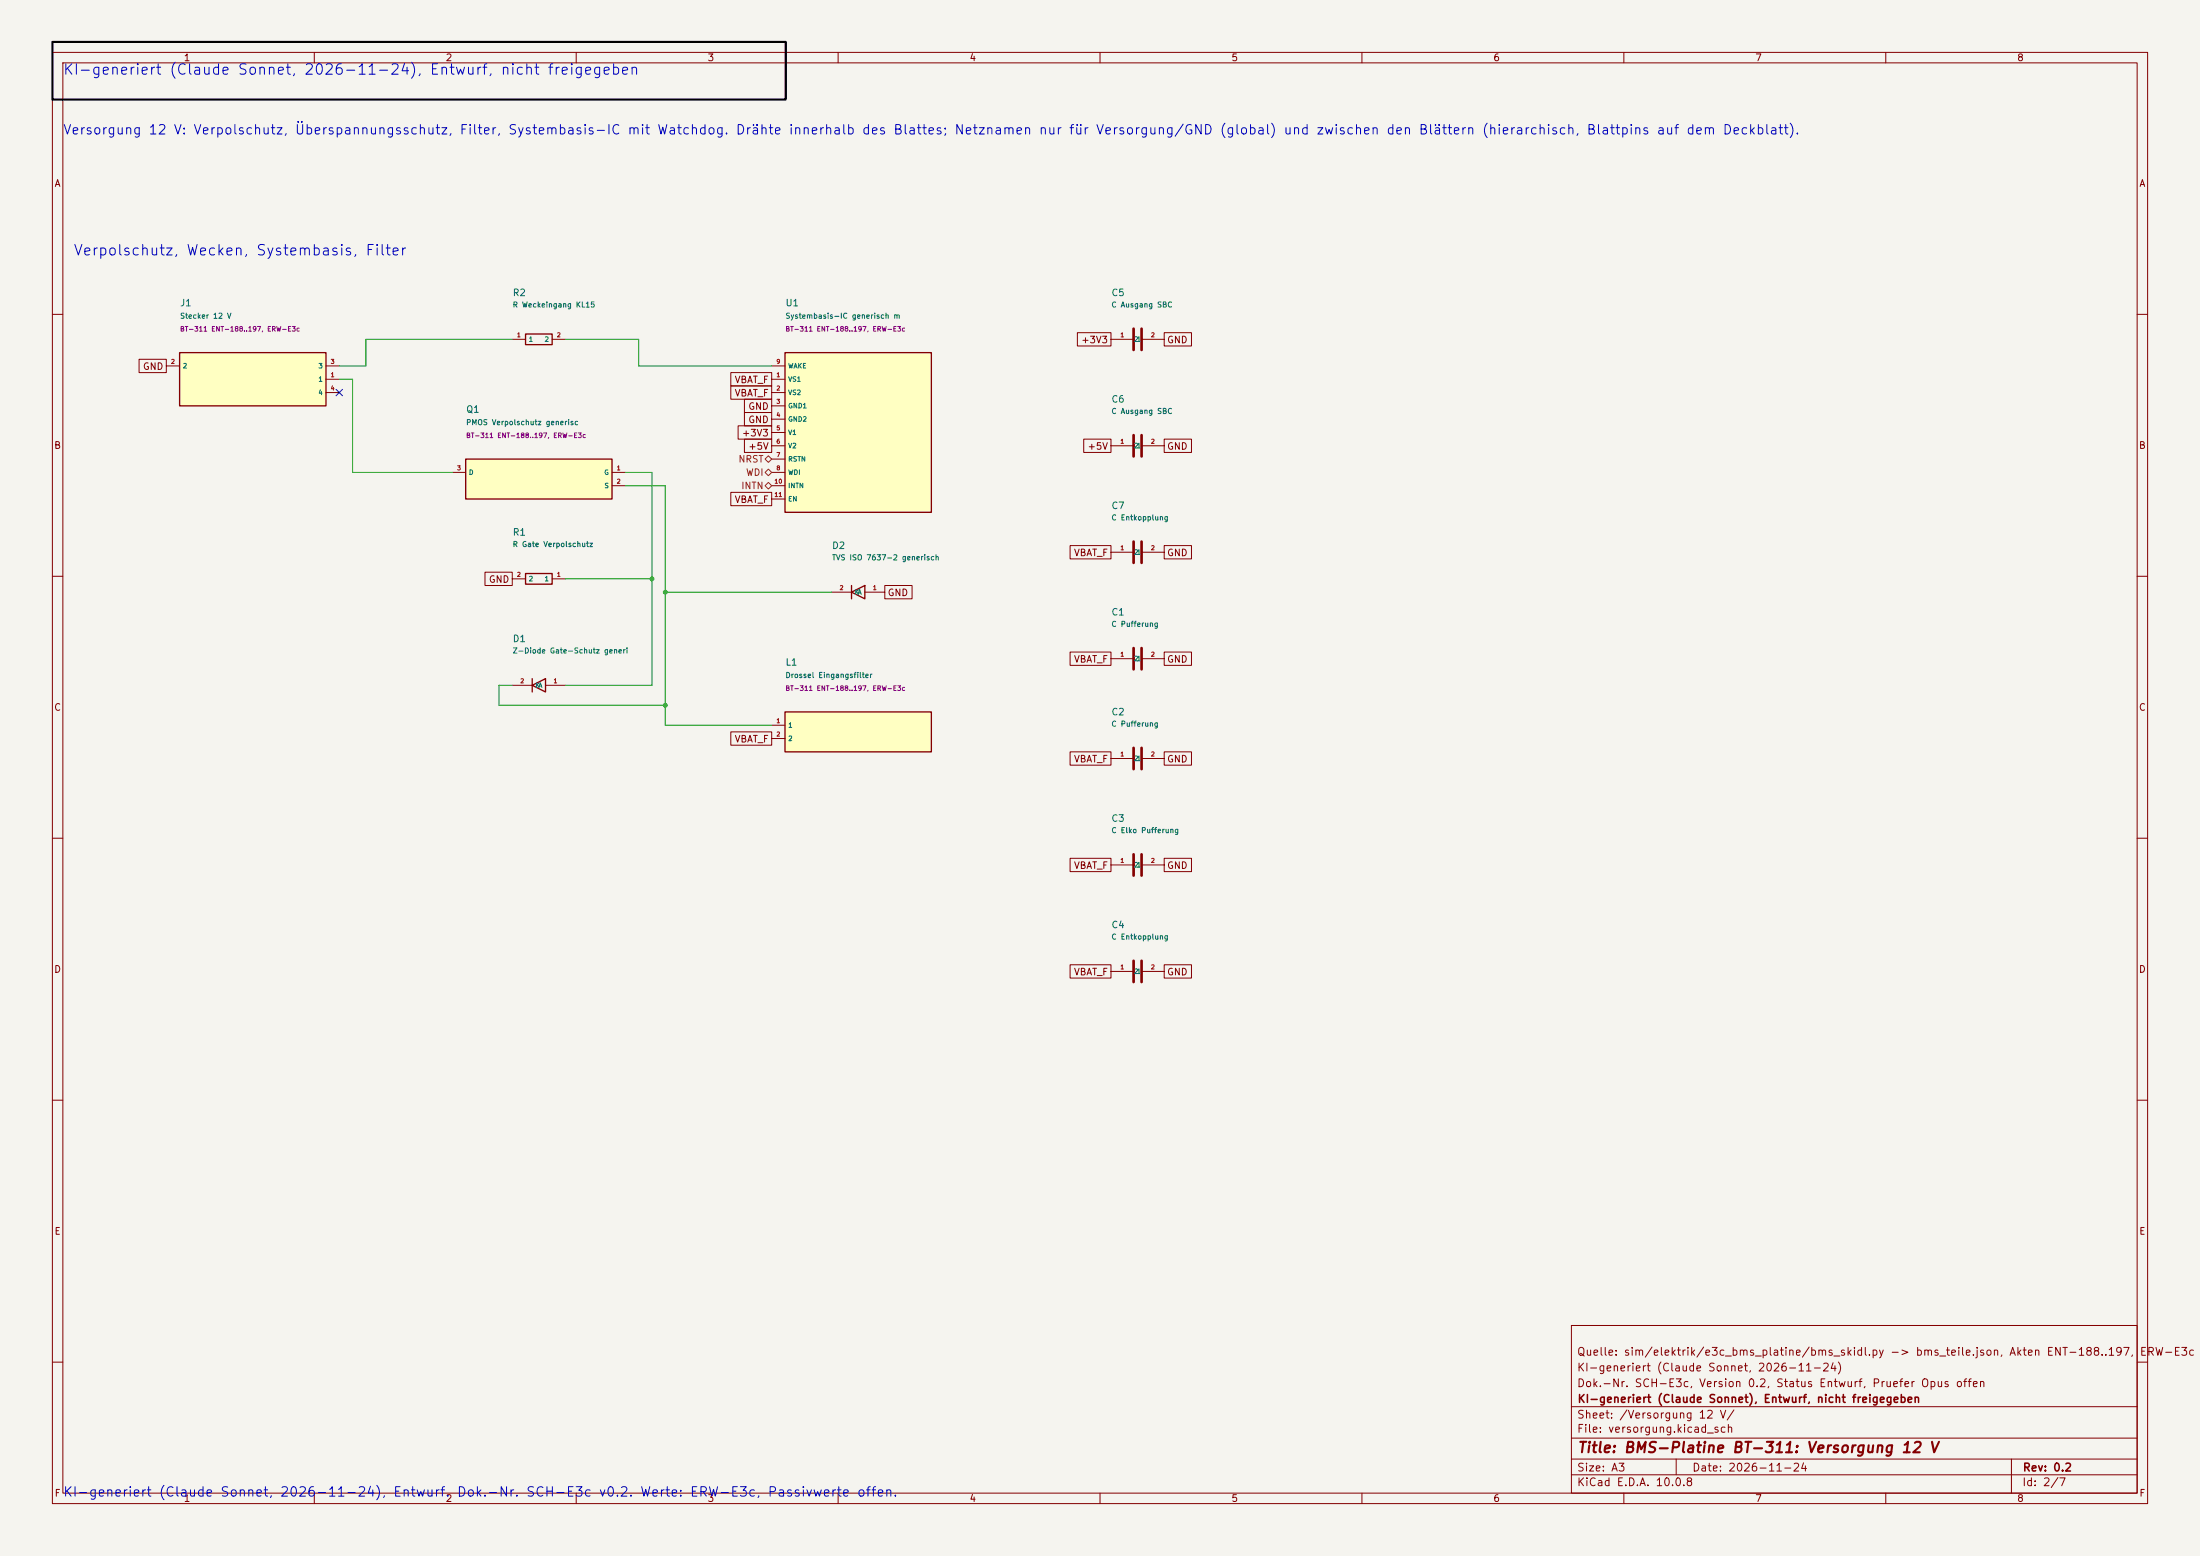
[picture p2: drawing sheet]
(kicad_sch (version 20250114) (generator "eeschema") (generator_version "10.0") (paper "A3")
(title_block (title "BMS-Platine BT-311: Versorgung 12 V") (date "2026-11-24") (rev "0.2") (company "KI-generiert (Claude Sonnet), Entwurf, nicht freigegeben") (comment 1 "Dok.-Nr. SCH-E3c, Version 0.2, Status Entwurf, Pruefer Opus offen") (comment 2 "KI-generiert (Claude Sonnet, 2026-11-24)") (comment 3 "Quelle: sim/elektrik/e3c_bms_platine/bms_skidl.py -> bms_teile.json, Akten ENT-188..197, ERW-E3c"))
(lib_symbols
 (symbol "bms:J1" (pin_names (offset 0.5)) (exclude_from_sim no) (in_bom yes) (on_board yes)
  (property "Reference" "U" (at 0 7.08 0) (effects (font (size 1.27 1.27))))
  (property "Value" "" (at 0 -7.08 0) (effects (font (size 1.27 1.27))))
  (property "Footprint" "" (at 0 0 0) (effects (font (size 1.27 1.27)) hide))
  (property "Datasheet" "" (at 0 0 0) (effects (font (size 1.27 1.27)) hide))
  (symbol "J1_0_1" (rectangle (start -13.97 -5.08) (end 13.97 5.08) (stroke (width 0.254) (type default)) (fill (type background))))
  (symbol "J1_1_1"
  (pin passive line (at -16.51 2.54 0) (length 2.54) (name "2" (effects (font (size 0.9 0.9)))) (number "2" (effects (font (size 0.8 0.8)))))
  (pin passive line (at 16.51 2.54 180) (length 2.54) (name "3" (effects (font (size 0.9 0.9)))) (number "3" (effects (font (size 0.8 0.8)))))
  (pin passive line (at 16.51 0.0 180) (length 2.54) (name "1" (effects (font (size 0.9 0.9)))) (number "1" (effects (font (size 0.8 0.8)))))
  (pin passive line (at 16.51 -2.54 180) (length 2.54) (name "4" (effects (font (size 0.9 0.9)))) (number "4" (effects (font (size 0.8 0.8)))))))
 (symbol "bms:R2" (pin_names (offset 0.5)) (exclude_from_sim no) (in_bom yes) (on_board yes)
  (property "Reference" "U" (at 0 4.029999999999999 0) (effects (font (size 1.27 1.27))))
  (property "Value" "" (at 0 -4.029999999999999 0) (effects (font (size 1.27 1.27))))
  (property "Footprint" "" (at 0 0 0) (effects (font (size 1.27 1.27)) hide))
  (property "Datasheet" "" (at 0 0 0) (effects (font (size 1.27 1.27)) hide))
  (symbol "R2_0_1" (rectangle (start -2.54 -1.016) (end 2.54 1.016) (stroke (width 0.254) (type default)) (fill (type none))))
  (symbol "R2_1_1"
  (pin passive line (at -5.08 0 0) (length 2.54) (name "1" (effects (font (size 0.9 0.9)) hide)) (number "1" (effects (font (size 0.8 0.8)) hide)))
  (pin passive line (at 5.08 0 180) (length 2.54) (name "2" (effects (font (size 0.9 0.9)) hide)) (number "2" (effects (font (size 0.8 0.8)) hide)))))
 (symbol "bms:Q1" (pin_names (offset 0.5)) (exclude_from_sim no) (in_bom yes) (on_board yes)
  (property "Reference" "U" (at 0 5.8100000000000005 0) (effects (font (size 1.27 1.27))))
  (property "Value" "" (at 0 -5.8100000000000005 0) (effects (font (size 1.27 1.27))))
  (property "Footprint" "" (at 0 0 0) (effects (font (size 1.27 1.27)) hide))
  (property "Datasheet" "" (at 0 0 0) (effects (font (size 1.27 1.27)) hide))
  (symbol "Q1_0_1" (rectangle (start -13.97 -3.81) (end 13.97 3.81) (stroke (width 0.254) (type default)) (fill (type background))))
  (symbol "Q1_1_1"
  (pin passive line (at -16.51 1.27 0) (length 2.54) (name "D" (effects (font (size 0.9 0.9)))) (number "3" (effects (font (size 0.8 0.8)))))
  (pin passive line (at 16.51 1.27 180) (length 2.54) (name "G" (effects (font (size 0.9 0.9)))) (number "1" (effects (font (size 0.8 0.8)))))
  (pin passive line (at 16.51 -1.27 180) (length 2.54) (name "S" (effects (font (size 0.9 0.9)))) (number "2" (effects (font (size 0.8 0.8)))))))
 (symbol "bms:R1" (pin_names (offset 0.5)) (exclude_from_sim no) (in_bom yes) (on_board yes)
  (property "Reference" "U" (at 0 4.029999999999999 0) (effects (font (size 1.27 1.27))))
  (property "Value" "" (at 0 -4.029999999999999 0) (effects (font (size 1.27 1.27))))
  (property "Footprint" "" (at 0 0 0) (effects (font (size 1.27 1.27)) hide))
  (property "Datasheet" "" (at 0 0 0) (effects (font (size 1.27 1.27)) hide))
  (symbol "R1_0_1" (rectangle (start -2.54 -1.016) (end 2.54 1.016) (stroke (width 0.254) (type default)) (fill (type none))))
  (symbol "R1_1_1"
  (pin passive line (at -5.08 0 0) (length 2.54) (name "2" (effects (font (size 0.9 0.9)) hide)) (number "2" (effects (font (size 0.8 0.8)) hide)))
  (pin passive line (at 5.08 0 180) (length 2.54) (name "1" (effects (font (size 0.9 0.9)) hide)) (number "1" (effects (font (size 0.8 0.8)) hide)))))
 (symbol "bms:D1" (pin_names (offset 0.5)) (exclude_from_sim no) (in_bom yes) (on_board yes)
  (property "Reference" "U" (at 0 4.029999999999999 0) (effects (font (size 1.27 1.27))))
  (property "Value" "" (at 0 -4.029999999999999 0) (effects (font (size 1.27 1.27))))
  (property "Footprint" "" (at 0 0 0) (effects (font (size 1.27 1.27)) hide))
  (property "Datasheet" "" (at 0 0 0) (effects (font (size 1.27 1.27)) hide))
  (symbol "D1_0_1" (polyline (pts (xy 1.27 1.27) (xy 1.27 -1.27) (xy -1.27 0) (xy 1.27 1.27)) (stroke (width 0.254) (type default)) (fill (type none))) (polyline (pts (xy -1.27 1.27) (xy -1.27 -1.27)) (stroke (width 0.254) (type default)) (fill (type none))))
  (symbol "D1_1_1"
  (pin passive line (at -5.08 0 0) (length 3.81) (name "K" (effects (font (size 0.9 0.9)) hide)) (number "2" (effects (font (size 0.8 0.8)) hide)))
  (pin passive line (at 5.08 0 180) (length 3.81) (name "A" (effects (font (size 0.9 0.9)) hide)) (number "1" (effects (font (size 0.8 0.8)) hide)))))
 (symbol "bms:U1" (pin_names (offset 0.5)) (exclude_from_sim no) (in_bom yes) (on_board yes)
  (property "Reference" "U" (at 0 17.240000000000002 0) (effects (font (size 1.27 1.27))))
  (property "Value" "" (at 0 -17.240000000000002 0) (effects (font (size 1.27 1.27))))
  (property "Footprint" "" (at 0 0 0) (effects (font (size 1.27 1.27)) hide))
  (property "Datasheet" "" (at 0 0 0) (effects (font (size 1.27 1.27)) hide))
  (symbol "U1_0_1" (rectangle (start -13.97 -15.24) (end 13.97 15.24) (stroke (width 0.254) (type default)) (fill (type background))))
  (symbol "U1_1_1"
  (pin passive line (at -16.51 12.7 0) (length 2.54) (name "WAKE" (effects (font (size 0.9 0.9)))) (number "9" (effects (font (size 0.8 0.8)))))
  (pin passive line (at -16.51 10.16 0) (length 2.54) (name "VS1" (effects (font (size 0.9 0.9)))) (number "1" (effects (font (size 0.8 0.8)))))
  (pin passive line (at -16.51 7.62 0) (length 2.54) (name "VS2" (effects (font (size 0.9 0.9)))) (number "2" (effects (font (size 0.8 0.8)))))
  (pin passive line (at -16.51 5.08 0) (length 2.54) (name "GND1" (effects (font (size 0.9 0.9)))) (number "3" (effects (font (size 0.8 0.8)))))
  (pin passive line (at -16.51 2.540000000000001 0) (length 2.54) (name "GND2" (effects (font (size 0.9 0.9)))) (number "4" (effects (font (size 0.8 0.8)))))
  (pin passive line (at -16.51 0.0 0) (length 2.54) (name "V1" (effects (font (size 0.9 0.9)))) (number "5" (effects (font (size 0.8 0.8)))))
  (pin passive line (at -16.51 -2.540000000000001 0) (length 2.54) (name "V2" (effects (font (size 0.9 0.9)))) (number "6" (effects (font (size 0.8 0.8)))))
  (pin passive line (at -16.51 -5.08 0) (length 2.54) (name "RSTN" (effects (font (size 0.9 0.9)))) (number "7" (effects (font (size 0.8 0.8)))))
  (pin passive line (at -16.51 -7.619999999999999 0) (length 2.54) (name "WDI" (effects (font (size 0.9 0.9)))) (number "8" (effects (font (size 0.8 0.8)))))
  (pin passive line (at -16.51 -10.159999999999998 0) (length 2.54) (name "INTN" (effects (font (size 0.9 0.9)))) (number "10" (effects (font (size 0.8 0.8)))))
  (pin passive line (at -16.51 -12.700000000000001 0) (length 2.54) (name "EN" (effects (font (size 0.9 0.9)))) (number "11" (effects (font (size 0.8 0.8)))))))
 (symbol "bms:D2" (pin_names (offset 0.5)) (exclude_from_sim no) (in_bom yes) (on_board yes)
  (property "Reference" "U" (at 0 4.029999999999999 0) (effects (font (size 1.27 1.27))))
  (property "Value" "" (at 0 -4.029999999999999 0) (effects (font (size 1.27 1.27))))
  (property "Footprint" "" (at 0 0 0) (effects (font (size 1.27 1.27)) hide))
  (property "Datasheet" "" (at 0 0 0) (effects (font (size 1.27 1.27)) hide))
  (symbol "D2_0_1" (polyline (pts (xy 1.27 1.27) (xy 1.27 -1.27) (xy -1.27 0) (xy 1.27 1.27)) (stroke (width 0.254) (type default)) (fill (type none))) (polyline (pts (xy -1.27 1.27) (xy -1.27 -1.27)) (stroke (width 0.254) (type default)) (fill (type none))))
  (symbol "D2_1_1"
  (pin passive line (at -5.08 0 0) (length 3.81) (name "K" (effects (font (size 0.9 0.9)) hide)) (number "2" (effects (font (size 0.8 0.8)) hide)))
  (pin passive line (at 5.08 0 180) (length 3.81) (name "A" (effects (font (size 0.9 0.9)) hide)) (number "1" (effects (font (size 0.8 0.8)) hide)))))
 (symbol "bms:L1" (pin_names (offset 0.5)) (exclude_from_sim no) (in_bom yes) (on_board yes)
  (property "Reference" "U" (at 0 5.8100000000000005 0) (effects (font (size 1.27 1.27))))
  (property "Value" "" (at 0 -5.8100000000000005 0) (effects (font (size 1.27 1.27))))
  (property "Footprint" "" (at 0 0 0) (effects (font (size 1.27 1.27)) hide))
  (property "Datasheet" "" (at 0 0 0) (effects (font (size 1.27 1.27)) hide))
  (symbol "L1_0_1" (rectangle (start -13.97 -3.81) (end 13.97 3.81) (stroke (width 0.254) (type default)) (fill (type background))))
  (symbol "L1_1_1"
  (pin passive line (at -16.51 1.27 0) (length 2.54) (name "1" (effects (font (size 0.9 0.9)))) (number "1" (effects (font (size 0.8 0.8)))))
  (pin passive line (at -16.51 -1.27 0) (length 2.54) (name "2" (effects (font (size 0.9 0.9)))) (number "2" (effects (font (size 0.8 0.8)))))))
 (symbol "bms:C5" (pin_names (offset 0.5)) (exclude_from_sim no) (in_bom yes) (on_board yes)
  (property "Reference" "U" (at 0 4.029999999999999 0) (effects (font (size 1.27 1.27))))
  (property "Value" "" (at 0 -4.029999999999999 0) (effects (font (size 1.27 1.27))))
  (property "Footprint" "" (at 0 0 0) (effects (font (size 1.27 1.27)) hide))
  (property "Datasheet" "" (at 0 0 0) (effects (font (size 1.27 1.27)) hide))
  (symbol "C5_0_1" (polyline (pts (xy -0.762 2.032) (xy -0.762 -2.032)) (stroke (width 0.508) (type default)) (fill (type none))) (polyline (pts (xy 0.762 2.032) (xy 0.762 -2.032)) (stroke (width 0.508) (type default)) (fill (type none))))
  (symbol "C5_1_1"
  (pin passive line (at -5.08 0 0) (length 4.318) (name "1" (effects (font (size 0.9 0.9)) hide)) (number "1" (effects (font (size 0.8 0.8)) hide)))
  (pin passive line (at 5.08 0 180) (length 4.318) (name "2" (effects (font (size 0.9 0.9)) hide)) (number "2" (effects (font (size 0.8 0.8)) hide)))))
 (symbol "bms:C6" (pin_names (offset 0.5)) (exclude_from_sim no) (in_bom yes) (on_board yes)
  (property "Reference" "U" (at 0 4.029999999999999 0) (effects (font (size 1.27 1.27))))
  (property "Value" "" (at 0 -4.029999999999999 0) (effects (font (size 1.27 1.27))))
  (property "Footprint" "" (at 0 0 0) (effects (font (size 1.27 1.27)) hide))
  (property "Datasheet" "" (at 0 0 0) (effects (font (size 1.27 1.27)) hide))
  (symbol "C6_0_1" (polyline (pts (xy -0.762 2.032) (xy -0.762 -2.032)) (stroke (width 0.508) (type default)) (fill (type none))) (polyline (pts (xy 0.762 2.032) (xy 0.762 -2.032)) (stroke (width 0.508) (type default)) (fill (type none))))
  (symbol "C6_1_1"
  (pin passive line (at -5.08 0 0) (length 4.318) (name "1" (effects (font (size 0.9 0.9)) hide)) (number "1" (effects (font (size 0.8 0.8)) hide)))
  (pin passive line (at 5.08 0 180) (length 4.318) (name "2" (effects (font (size 0.9 0.9)) hide)) (number "2" (effects (font (size 0.8 0.8)) hide)))))
 (symbol "bms:C7" (pin_names (offset 0.5)) (exclude_from_sim no) (in_bom yes) (on_board yes)
  (property "Reference" "U" (at 0 4.029999999999999 0) (effects (font (size 1.27 1.27))))
  (property "Value" "" (at 0 -4.029999999999999 0) (effects (font (size 1.27 1.27))))
  (property "Footprint" "" (at 0 0 0) (effects (font (size 1.27 1.27)) hide))
  (property "Datasheet" "" (at 0 0 0) (effects (font (size 1.27 1.27)) hide))
  (symbol "C7_0_1" (polyline (pts (xy -0.762 2.032) (xy -0.762 -2.032)) (stroke (width 0.508) (type default)) (fill (type none))) (polyline (pts (xy 0.762 2.032) (xy 0.762 -2.032)) (stroke (width 0.508) (type default)) (fill (type none))))
  (symbol "C7_1_1"
  (pin passive line (at -5.08 0 0) (length 4.318) (name "1" (effects (font (size 0.9 0.9)) hide)) (number "1" (effects (font (size 0.8 0.8)) hide)))
  (pin passive line (at 5.08 0 180) (length 4.318) (name "2" (effects (font (size 0.9 0.9)) hide)) (number "2" (effects (font (size 0.8 0.8)) hide)))))
 (symbol "bms:C1" (pin_names (offset 0.5)) (exclude_from_sim no) (in_bom yes) (on_board yes)
  (property "Reference" "U" (at 0 4.029999999999999 0) (effects (font (size 1.27 1.27))))
  (property "Value" "" (at 0 -4.029999999999999 0) (effects (font (size 1.27 1.27))))
  (property "Footprint" "" (at 0 0 0) (effects (font (size 1.27 1.27)) hide))
  (property "Datasheet" "" (at 0 0 0) (effects (font (size 1.27 1.27)) hide))
  (symbol "C1_0_1" (polyline (pts (xy -0.762 2.032) (xy -0.762 -2.032)) (stroke (width 0.508) (type default)) (fill (type none))) (polyline (pts (xy 0.762 2.032) (xy 0.762 -2.032)) (stroke (width 0.508) (type default)) (fill (type none))))
  (symbol "C1_1_1"
  (pin passive line (at -5.08 0 0) (length 4.318) (name "1" (effects (font (size 0.9 0.9)) hide)) (number "1" (effects (font (size 0.8 0.8)) hide)))
  (pin passive line (at 5.08 0 180) (length 4.318) (name "2" (effects (font (size 0.9 0.9)) hide)) (number "2" (effects (font (size 0.8 0.8)) hide)))))
 (symbol "bms:C2" (pin_names (offset 0.5)) (exclude_from_sim no) (in_bom yes) (on_board yes)
  (property "Reference" "U" (at 0 4.029999999999999 0) (effects (font (size 1.27 1.27))))
  (property "Value" "" (at 0 -4.029999999999999 0) (effects (font (size 1.27 1.27))))
  (property "Footprint" "" (at 0 0 0) (effects (font (size 1.27 1.27)) hide))
  (property "Datasheet" "" (at 0 0 0) (effects (font (size 1.27 1.27)) hide))
  (symbol "C2_0_1" (polyline (pts (xy -0.762 2.032) (xy -0.762 -2.032)) (stroke (width 0.508) (type default)) (fill (type none))) (polyline (pts (xy 0.762 2.032) (xy 0.762 -2.032)) (stroke (width 0.508) (type default)) (fill (type none))))
  (symbol "C2_1_1"
  (pin passive line (at -5.08 0 0) (length 4.318) (name "1" (effects (font (size 0.9 0.9)) hide)) (number "1" (effects (font (size 0.8 0.8)) hide)))
  (pin passive line (at 5.08 0 180) (length 4.318) (name "2" (effects (font (size 0.9 0.9)) hide)) (number "2" (effects (font (size 0.8 0.8)) hide)))))
 (symbol "bms:C3" (pin_names (offset 0.5)) (exclude_from_sim no) (in_bom yes) (on_board yes)
  (property "Reference" "U" (at 0 4.029999999999999 0) (effects (font (size 1.27 1.27))))
  (property "Value" "" (at 0 -4.029999999999999 0) (effects (font (size 1.27 1.27))))
  (property "Footprint" "" (at 0 0 0) (effects (font (size 1.27 1.27)) hide))
  (property "Datasheet" "" (at 0 0 0) (effects (font (size 1.27 1.27)) hide))
  (symbol "C3_0_1" (polyline (pts (xy -0.762 2.032) (xy -0.762 -2.032)) (stroke (width 0.508) (type default)) (fill (type none))) (polyline (pts (xy 0.762 2.032) (xy 0.762 -2.032)) (stroke (width 0.508) (type default)) (fill (type none))))
  (symbol "C3_1_1"
  (pin passive line (at -5.08 0 0) (length 4.318) (name "1" (effects (font (size 0.9 0.9)) hide)) (number "1" (effects (font (size 0.8 0.8)) hide)))
  (pin passive line (at 5.08 0 180) (length 4.318) (name "2" (effects (font (size 0.9 0.9)) hide)) (number "2" (effects (font (size 0.8 0.8)) hide)))))
 (symbol "bms:C4" (pin_names (offset 0.5)) (exclude_from_sim no) (in_bom yes) (on_board yes)
  (property "Reference" "U" (at 0 4.029999999999999 0) (effects (font (size 1.27 1.27))))
  (property "Value" "" (at 0 -4.029999999999999 0) (effects (font (size 1.27 1.27))))
  (property "Footprint" "" (at 0 0 0) (effects (font (size 1.27 1.27)) hide))
  (property "Datasheet" "" (at 0 0 0) (effects (font (size 1.27 1.27)) hide))
  (symbol "C4_0_1" (polyline (pts (xy -0.762 2.032) (xy -0.762 -2.032)) (stroke (width 0.508) (type default)) (fill (type none))) (polyline (pts (xy 0.762 2.032) (xy 0.762 -2.032)) (stroke (width 0.508) (type default)) (fill (type none))))
  (symbol "C4_1_1"
  (pin passive line (at -5.08 0 0) (length 4.318) (name "1" (effects (font (size 0.9 0.9)) hide)) (number "1" (effects (font (size 0.8 0.8)) hide)))
  (pin passive line (at 5.08 0 180) (length 4.318) (name "2" (effects (font (size 0.9 0.9)) hide)) (number "2" (effects (font (size 0.8 0.8)) hide))))))
(text "Versorgung 12 V: Verpolschutz, Überspannungsschutz, Filter, Systembasis-IC mit Watchdog. Drähte innerhalb des Blattes; Netznamen nur für Versorgung/GND (global) und zwischen den Blättern (hierarchisch, Blattpins auf dem Deckblatt)." (exclude_from_sim no) (at 12 25 0) (effects (font (size 1.8 1.8)) (justify left)))
(text "Verpolschutz, Wecken, Systembasis, Filter" (exclude_from_sim no) (at 14 48 0) (effects (font (size 2.0 2.0)) (justify left)))
(symbol (lib_id "bms:J1") (at 48.26 72.39 0) (unit 1) (exclude_from_sim no) (in_bom yes) (on_board yes) (dnp no) (fields_autoplaced yes)
(property "Reference" "J1" (at 34.29 57.81 0) (effects (font (size 1.27 1.27)) (justify left)))
(property "Value" "Stecker 12 V" (at 34.29 60.31 0) (effects (font (size 1.0 1.0)) (justify left)))
(property "Footprint" "Connector_JST:JST_PH_S4B-PH-SM4-TB_1x04-1MP_P2.00mm_Horizontal" (at 48.26 72.39 0) (effects (font (size 1.27 1.27)) hide))
(property "Datasheet" "" (at 48.26 72.39 0) (effects (font (size 1.27 1.27)) hide))
(property "Tag" "J_VERSORGUNG" (at 48.26 72.39 0) (effects (font (size 1.0 1.0)) hide))
(property "Akte" "BT-311 ENT-188..197, ERW-E3c" (at 34.29 62.81 0) (effects (font (size 0.9 0.9)) (justify left)))
(pin "2")(pin "3")(pin "1")(pin "4"))
(symbol (lib_id "bms:R2") (at 102.87 64.77 0) (unit 1) (exclude_from_sim no) (in_bom yes) (on_board yes) (dnp no) (fields_autoplaced yes)
(property "Reference" "R2" (at 97.79 55.87 0) (effects (font (size 1.27 1.27)) (justify left)))
(property "Value" "R Weckeingang KL15" (at 97.79 58.169999999999995 0) (effects (font (size 1.0 1.0)) (justify left)))
(property "Footprint" "Resistor_SMD:R_0603_1608Metric" (at 102.87 64.77 0) (effects (font (size 1.27 1.27)) hide))
(property "Datasheet" "" (at 102.87 64.77 0) (effects (font (size 1.27 1.27)) hide))
(property "Tag" "R_KL15" (at 102.87 64.77 0) (effects (font (size 1.0 1.0)) hide))
(property "Akte" "BT-311 ENT-188..197, ERW-E3c" (at 97.79 59.97 0) (effects (font (size 0.9 0.9)) (justify left) hide))
(pin "1")(pin "2"))
(symbol (lib_id "bms:Q1") (at 102.87 91.44 0) (unit 1) (exclude_from_sim no) (in_bom yes) (on_board yes) (dnp no) (fields_autoplaced yes)
(property "Reference" "Q1" (at 88.9 78.13 0) (effects (font (size 1.27 1.27)) (justify left)))
(property "Value" "PMOS Verpolschutz generisc" (at 88.9 80.63 0) (effects (font (size 1.0 1.0)) (justify left)))
(property "Footprint" "Package_TO_SOT_SMD:SOT-23" (at 102.87 91.44 0) (effects (font (size 1.27 1.27)) hide))
(property "Datasheet" "" (at 102.87 91.44 0) (effects (font (size 1.27 1.27)) hide))
(property "Tag" "Q_VERPOL" (at 102.87 91.44 0) (effects (font (size 1.0 1.0)) hide))
(property "Akte" "BT-311 ENT-188..197, ERW-E3c" (at 88.9 83.13 0) (effects (font (size 0.9 0.9)) (justify left)))
(pin "3")(pin "1")(pin "2"))
(symbol (lib_id "bms:R1") (at 102.87 110.49 0) (unit 1) (exclude_from_sim no) (in_bom yes) (on_board yes) (dnp no) (fields_autoplaced yes)
(property "Reference" "R1" (at 97.79 101.58999999999999 0) (effects (font (size 1.27 1.27)) (justify left)))
(property "Value" "R Gate Verpolschutz" (at 97.79 103.89 0) (effects (font (size 1.0 1.0)) (justify left)))
(property "Footprint" "Resistor_SMD:R_0603_1608Metric" (at 102.87 110.49 0) (effects (font (size 1.27 1.27)) hide))
(property "Datasheet" "" (at 102.87 110.49 0) (effects (font (size 1.27 1.27)) hide))
(property "Tag" "R_VERPOL" (at 102.87 110.49 0) (effects (font (size 1.0 1.0)) hide))
(property "Akte" "BT-311 ENT-188..197, ERW-E3c" (at 97.79 105.69 0) (effects (font (size 0.9 0.9)) (justify left) hide))
(pin "1")(pin "2"))
(symbol (lib_id "bms:D1") (at 102.87 130.81 0) (unit 1) (exclude_from_sim no) (in_bom yes) (on_board yes) (dnp no) (fields_autoplaced yes)
(property "Reference" "D1" (at 97.79 121.91 0) (effects (font (size 1.27 1.27)) (justify left)))
(property "Value" "Z-Diode Gate-Schutz generi" (at 97.79 124.21000000000001 0) (effects (font (size 1.0 1.0)) (justify left)))
(property "Footprint" "Diode_SMD:D_SOD-123" (at 102.87 130.81 0) (effects (font (size 1.27 1.27)) hide))
(property "Datasheet" "" (at 102.87 130.81 0) (effects (font (size 1.27 1.27)) hide))
(property "Tag" "D_VERPOL" (at 102.87 130.81 0) (effects (font (size 1.0 1.0)) hide))
(property "Akte" "BT-311 ENT-188..197, ERW-E3c" (at 97.79 126.01 0) (effects (font (size 0.9 0.9)) (justify left) hide))
(pin "1")(pin "2"))
(symbol (lib_id "bms:U1") (at 163.83 82.55 0) (unit 1) (exclude_from_sim no) (in_bom yes) (on_board yes) (dnp no) (fields_autoplaced yes)
(property "Reference" "U1" (at 149.86 57.81 0) (effects (font (size 1.27 1.27)) (justify left)))
(property "Value" "Systembasis-IC generisch m" (at 149.86 60.31 0) (effects (font (size 1.0 1.0)) (justify left)))
(property "Footprint" "Package_QFP:LQFP-48_7x7mm_P0.5mm" (at 163.83 82.55 0) (effects (font (size 1.27 1.27)) hide))
(property "Datasheet" "" (at 163.83 82.55 0) (effects (font (size 1.27 1.27)) hide))
(property "Tag" "U_SBC" (at 163.83 82.55 0) (effects (font (size 1.0 1.0)) hide))
(property "Akte" "BT-311 ENT-188..197, ERW-E3c" (at 149.86 62.81 0) (effects (font (size 0.9 0.9)) (justify left)))
(pin "9")(pin "1")(pin "2")(pin "3")(pin "4")(pin "5")(pin "6")(pin "7")(pin "8")(pin "10")(pin "11"))
(symbol (lib_id "bms:D2") (at 163.83 113.03 0) (unit 1) (exclude_from_sim no) (in_bom yes) (on_board yes) (dnp no) (fields_autoplaced yes)
(property "Reference" "D2" (at 158.75 104.13 0) (effects (font (size 1.27 1.27)) (justify left)))
(property "Value" "TVS ISO 7637-2 generisch" (at 158.75 106.43 0) (effects (font (size 1.0 1.0)) (justify left)))
(property "Footprint" "Diode_SMD:D_SMB" (at 163.83 113.03 0) (effects (font (size 1.27 1.27)) hide))
(property "Datasheet" "" (at 163.83 113.03 0) (effects (font (size 1.27 1.27)) hide))
(property "Tag" "D_TVS" (at 163.83 113.03 0) (effects (font (size 1.0 1.0)) hide))
(property "Akte" "BT-311 ENT-188..197, ERW-E3c" (at 158.75 108.23 0) (effects (font (size 0.9 0.9)) (justify left) hide))
(pin "1")(pin "2"))
(symbol (lib_id "bms:L1") (at 163.83 139.7 0) (unit 1) (exclude_from_sim no) (in_bom yes) (on_board yes) (dnp no) (fields_autoplaced yes)
(property "Reference" "L1" (at 149.86 126.38999999999999 0) (effects (font (size 1.27 1.27)) (justify left)))
(property "Value" "Drossel Eingangsfilter" (at 149.86 128.89 0) (effects (font (size 1.0 1.0)) (justify left)))
(property "Footprint" "Inductor_SMD:L_1210_3225Metric" (at 163.83 139.7 0) (effects (font (size 1.27 1.27)) hide))
(property "Datasheet" "" (at 163.83 139.7 0) (effects (font (size 1.27 1.27)) hide))
(property "Tag" "L_VERSORGUNG" (at 163.83 139.7 0) (effects (font (size 1.0 1.0)) hide))
(property "Akte" "BT-311 ENT-188..197, ERW-E3c" (at 149.86 131.39 0) (effects (font (size 0.9 0.9)) (justify left)))
(pin "1")(pin "2"))
(symbol (lib_id "bms:C5") (at 217.17 64.77 0) (unit 1) (exclude_from_sim no) (in_bom yes) (on_board yes) (dnp no) (fields_autoplaced yes)
(property "Reference" "C5" (at 212.08999999999997 55.87 0) (effects (font (size 1.27 1.27)) (justify left)))
(property "Value" "C Ausgang SBC" (at 212.08999999999997 58.169999999999995 0) (effects (font (size 1.0 1.0)) (justify left)))
(property "Footprint" "Capacitor_SMD:C_0805_2012Metric" (at 217.17 64.77 0) (effects (font (size 1.27 1.27)) hide))
(property "Datasheet" "" (at 217.17 64.77 0) (effects (font (size 1.27 1.27)) hide))
(property "Tag" "C_SBC_OUT0" (at 217.17 64.77 0) (effects (font (size 1.0 1.0)) hide))
(property "Akte" "BT-311 ENT-188..197, ERW-E3c" (at 212.08999999999997 59.97 0) (effects (font (size 0.9 0.9)) (justify left) hide))
(pin "1")(pin "2"))
(symbol (lib_id "bms:C6") (at 217.17 85.09 0) (unit 1) (exclude_from_sim no) (in_bom yes) (on_board yes) (dnp no) (fields_autoplaced yes)
(property "Reference" "C6" (at 212.08999999999997 76.19 0) (effects (font (size 1.27 1.27)) (justify left)))
(property "Value" "C Ausgang SBC" (at 212.08999999999997 78.49000000000001 0) (effects (font (size 1.0 1.0)) (justify left)))
(property "Footprint" "Capacitor_SMD:C_0805_2012Metric" (at 217.17 85.09 0) (effects (font (size 1.27 1.27)) hide))
(property "Datasheet" "" (at 217.17 85.09 0) (effects (font (size 1.27 1.27)) hide))
(property "Tag" "C_SBC_OUT1" (at 217.17 85.09 0) (effects (font (size 1.0 1.0)) hide))
(property "Akte" "BT-311 ENT-188..197, ERW-E3c" (at 212.08999999999997 80.29 0) (effects (font (size 0.9 0.9)) (justify left) hide))
(pin "1")(pin "2"))
(symbol (lib_id "bms:C7") (at 217.17 105.41 0) (unit 1) (exclude_from_sim no) (in_bom yes) (on_board yes) (dnp no) (fields_autoplaced yes)
(property "Reference" "C7" (at 212.08999999999997 96.50999999999999 0) (effects (font (size 1.27 1.27)) (justify left)))
(property "Value" "C Entkopplung" (at 212.08999999999997 98.81 0) (effects (font (size 1.0 1.0)) (justify left)))
(property "Footprint" "Capacitor_SMD:C_0603_1608Metric" (at 217.17 105.41 0) (effects (font (size 1.27 1.27)) hide))
(property "Datasheet" "" (at 217.17 105.41 0) (effects (font (size 1.27 1.27)) hide))
(property "Tag" "C_SBC_VS" (at 217.17 105.41 0) (effects (font (size 1.0 1.0)) hide))
(property "Akte" "BT-311 ENT-188..197, ERW-E3c" (at 212.08999999999997 100.61 0) (effects (font (size 0.9 0.9)) (justify left) hide))
(pin "1")(pin "2"))
(symbol (lib_id "bms:C1") (at 217.17 125.73 0) (unit 1) (exclude_from_sim no) (in_bom yes) (on_board yes) (dnp no) (fields_autoplaced yes)
(property "Reference" "C1" (at 212.08999999999997 116.83 0) (effects (font (size 1.27 1.27)) (justify left)))
(property "Value" "C Pufferung" (at 212.08999999999997 119.13000000000001 0) (effects (font (size 1.0 1.0)) (justify left)))
(property "Footprint" "Capacitor_SMD:C_1206_3216Metric" (at 217.17 125.73 0) (effects (font (size 1.27 1.27)) hide))
(property "Datasheet" "" (at 217.17 125.73 0) (effects (font (size 1.27 1.27)) hide))
(property "Tag" "C_VBAT0" (at 217.17 125.73 0) (effects (font (size 1.0 1.0)) hide))
(property "Akte" "BT-311 ENT-188..197, ERW-E3c" (at 212.08999999999997 120.93 0) (effects (font (size 0.9 0.9)) (justify left) hide))
(pin "1")(pin "2"))
(symbol (lib_id "bms:C2") (at 217.17 144.78 0) (unit 1) (exclude_from_sim no) (in_bom yes) (on_board yes) (dnp no) (fields_autoplaced yes)
(property "Reference" "C2" (at 212.08999999999997 135.88 0) (effects (font (size 1.27 1.27)) (justify left)))
(property "Value" "C Pufferung" (at 212.08999999999997 138.18 0) (effects (font (size 1.0 1.0)) (justify left)))
(property "Footprint" "Capacitor_SMD:C_1206_3216Metric" (at 217.17 144.78 0) (effects (font (size 1.27 1.27)) hide))
(property "Datasheet" "" (at 217.17 144.78 0) (effects (font (size 1.27 1.27)) hide))
(property "Tag" "C_VBAT1" (at 217.17 144.78 0) (effects (font (size 1.0 1.0)) hide))
(property "Akte" "BT-311 ENT-188..197, ERW-E3c" (at 212.08999999999997 139.98 0) (effects (font (size 0.9 0.9)) (justify left) hide))
(pin "1")(pin "2"))
(symbol (lib_id "bms:C3") (at 217.17 165.1 0) (unit 1) (exclude_from_sim no) (in_bom yes) (on_board yes) (dnp no) (fields_autoplaced yes)
(property "Reference" "C3" (at 212.08999999999997 156.2 0) (effects (font (size 1.27 1.27)) (justify left)))
(property "Value" "C Elko Pufferung" (at 212.08999999999997 158.5 0) (effects (font (size 1.0 1.0)) (justify left)))
(property "Footprint" "Capacitor_SMD:CP_Elec_6.3x7.7" (at 217.17 165.1 0) (effects (font (size 1.27 1.27)) hide))
(property "Datasheet" "" (at 217.17 165.1 0) (effects (font (size 1.27 1.27)) hide))
(property "Tag" "C_VBAT_ELKO" (at 217.17 165.1 0) (effects (font (size 1.0 1.0)) hide))
(property "Akte" "BT-311 ENT-188..197, ERW-E3c" (at 212.08999999999997 160.29999999999998 0) (effects (font (size 0.9 0.9)) (justify left) hide))
(pin "1")(pin "2"))
(symbol (lib_id "bms:C4") (at 217.17 185.42 0) (unit 1) (exclude_from_sim no) (in_bom yes) (on_board yes) (dnp no) (fields_autoplaced yes)
(property "Reference" "C4" (at 212.08999999999997 176.51999999999998 0) (effects (font (size 1.27 1.27)) (justify left)))
(property "Value" "C Entkopplung" (at 212.08999999999997 178.82 0) (effects (font (size 1.0 1.0)) (justify left)))
(property "Footprint" "Capacitor_SMD:C_0603_1608Metric" (at 217.17 185.42 0) (effects (font (size 1.27 1.27)) hide))
(property "Datasheet" "" (at 217.17 185.42 0) (effects (font (size 1.27 1.27)) hide))
(property "Tag" "C_VBAT_HF" (at 217.17 185.42 0) (effects (font (size 1.0 1.0)) hide))
(property "Akte" "BT-311 ENT-188..197, ERW-E3c" (at 212.08999999999997 180.61999999999998 0) (effects (font (size 0.9 0.9)) (justify left) hide))
(pin "1")(pin "2"))
(wire (pts (xy 64.77 72.39) (xy 67.31 72.39)) (stroke (width 0) (type default)))
(wire (pts (xy 86.36 90.17) (xy 67.31 90.17)) (stroke (width 0) (type default)))
(wire (pts (xy 67.31 72.39) (xy 67.31 90.17)) (stroke (width 0) (type default)))
(wire (pts (xy 64.77 69.85) (xy 69.85 69.85)) (stroke (width 0) (type default)))
(wire (pts (xy 97.79 64.77) (xy 69.85 64.77)) (stroke (width 0) (type default)))
(wire (pts (xy 69.85 64.77) (xy 69.85 69.85)) (stroke (width 0) (type default)))
(wire (pts (xy 107.95 64.77) (xy 121.92 64.77)) (stroke (width 0) (type default)))
(wire (pts (xy 147.32 69.85) (xy 121.92 69.85)) (stroke (width 0) (type default)))
(wire (pts (xy 121.92 64.77) (xy 121.92 69.85)) (stroke (width 0) (type default)))
(wire (pts (xy 119.38 90.17) (xy 124.46 90.17)) (stroke (width 0) (type default)))
(wire (pts (xy 107.95 110.49) (xy 124.46 110.49)) (stroke (width 0) (type default)))
(wire (pts (xy 107.95 130.81) (xy 124.46 130.81)) (stroke (width 0) (type default)))
(wire (pts (xy 124.46 90.17) (xy 124.46 110.49)) (stroke (width 0) (type default)))
(wire (pts (xy 124.46 110.49) (xy 124.46 130.81)) (stroke (width 0) (type default)))
(junction (at 124.46 110.49) (diameter 0) (color 0 0 0 0))
(wire (pts (xy 119.38 92.71) (xy 127.0 92.71)) (stroke (width 0) (type default)))
(wire (pts (xy 97.79 130.81) (xy 95.25 130.81)) (stroke (width 0) (type default)))
(wire (pts (xy 95.25 130.81) (xy 95.25 134.62)) (stroke (width 0) (type default)))
(wire (pts (xy 95.25 134.62) (xy 127.0 134.62)) (stroke (width 0) (type default)))
(wire (pts (xy 158.75 113.03) (xy 127.0 113.03)) (stroke (width 0) (type default)))
(wire (pts (xy 147.32 138.43) (xy 127.0 138.43)) (stroke (width 0) (type default)))
(wire (pts (xy 127.0 92.71) (xy 127.0 113.03)) (stroke (width 0) (type default)))
(wire (pts (xy 127.0 113.03) (xy 127.0 134.62)) (stroke (width 0) (type default)))
(wire (pts (xy 127.0 134.62) (xy 127.0 138.43)) (stroke (width 0) (type default)))
(junction (at 127.0 113.03) (diameter 0) (color 0 0 0 0))
(junction (at 127.0 134.62) (diameter 0) (color 0 0 0 0))
(global_label "GND" (shape passive) (at 31.75 69.85 180) (fields_autoplaced yes) (effects (font (size 1.27 1.27)) (justify right)) (property "Intersheetrefs" "${INTERSHEET_REFS}" (at 31.75 69.85 0) (effects (font (size 1.27 1.27)) hide)))
(no_connect (at 64.77 74.93))
(global_label "GND" (shape passive) (at 97.79 110.49 180) (fields_autoplaced yes) (effects (font (size 1.27 1.27)) (justify right)) (property "Intersheetrefs" "${INTERSHEET_REFS}" (at 97.79 110.49 0) (effects (font (size 1.27 1.27)) hide)))
(global_label "VBAT_F" (shape passive) (at 147.32 72.39 180) (fields_autoplaced yes) (effects (font (size 1.27 1.27)) (justify right)) (property "Intersheetrefs" "${INTERSHEET_REFS}" (at 147.32 72.39 0) (effects (font (size 1.27 1.27)) hide)))
(global_label "VBAT_F" (shape passive) (at 147.32 74.93 180) (fields_autoplaced yes) (effects (font (size 1.27 1.27)) (justify right)) (property "Intersheetrefs" "${INTERSHEET_REFS}" (at 147.32 74.93 0) (effects (font (size 1.27 1.27)) hide)))
(global_label "GND" (shape passive) (at 147.32 77.47 180) (fields_autoplaced yes) (effects (font (size 1.27 1.27)) (justify right)) (property "Intersheetrefs" "${INTERSHEET_REFS}" (at 147.32 77.47 0) (effects (font (size 1.27 1.27)) hide)))
(global_label "GND" (shape passive) (at 147.32 80.01 180) (fields_autoplaced yes) (effects (font (size 1.27 1.27)) (justify right)) (property "Intersheetrefs" "${INTERSHEET_REFS}" (at 147.32 80.01 0) (effects (font (size 1.27 1.27)) hide)))
(global_label "+3V3" (shape passive) (at 147.32 82.55 180) (fields_autoplaced yes) (effects (font (size 1.27 1.27)) (justify right)) (property "Intersheetrefs" "${INTERSHEET_REFS}" (at 147.32 82.55 0) (effects (font (size 1.27 1.27)) hide)))
(global_label "+5V" (shape passive) (at 147.32 85.09 180) (fields_autoplaced yes) (effects (font (size 1.27 1.27)) (justify right)) (property "Intersheetrefs" "${INTERSHEET_REFS}" (at 147.32 85.09 0) (effects (font (size 1.27 1.27)) hide)))
(hierarchical_label "NRST" (shape bidirectional) (at 147.32 87.63 180) (effects (font (size 1.27 1.27)) (justify right)))
(hierarchical_label "WDI" (shape bidirectional) (at 147.32 90.17 180) (effects (font (size 1.27 1.27)) (justify right)))
(hierarchical_label "INTN" (shape bidirectional) (at 147.32 92.71 180) (effects (font (size 1.27 1.27)) (justify right)))
(global_label "VBAT_F" (shape passive) (at 147.32 95.25 180) (fields_autoplaced yes) (effects (font (size 1.27 1.27)) (justify right)) (property "Intersheetrefs" "${INTERSHEET_REFS}" (at 147.32 95.25 0) (effects (font (size 1.27 1.27)) hide)))
(global_label "GND" (shape passive) (at 168.91 113.03 0) (fields_autoplaced yes) (effects (font (size 1.27 1.27)) (justify left)) (property "Intersheetrefs" "${INTERSHEET_REFS}" (at 168.91 113.03 0) (effects (font (size 1.27 1.27)) hide)))
(global_label "VBAT_F" (shape passive) (at 147.32 140.97 180) (fields_autoplaced yes) (effects (font (size 1.27 1.27)) (justify right)) (property "Intersheetrefs" "${INTERSHEET_REFS}" (at 147.32 140.97 0) (effects (font (size 1.27 1.27)) hide)))
(global_label "+3V3" (shape passive) (at 212.09 64.77 180) (fields_autoplaced yes) (effects (font (size 1.27 1.27)) (justify right)) (property "Intersheetrefs" "${INTERSHEET_REFS}" (at 212.09 64.77 0) (effects (font (size 1.27 1.27)) hide)))
(global_label "GND" (shape passive) (at 222.25 64.77 0) (fields_autoplaced yes) (effects (font (size 1.27 1.27)) (justify left)) (property "Intersheetrefs" "${INTERSHEET_REFS}" (at 222.25 64.77 0) (effects (font (size 1.27 1.27)) hide)))
(global_label "+5V" (shape passive) (at 212.09 85.09 180) (fields_autoplaced yes) (effects (font (size 1.27 1.27)) (justify right)) (property "Intersheetrefs" "${INTERSHEET_REFS}" (at 212.09 85.09 0) (effects (font (size 1.27 1.27)) hide)))
(global_label "GND" (shape passive) (at 222.25 85.09 0) (fields_autoplaced yes) (effects (font (size 1.27 1.27)) (justify left)) (property "Intersheetrefs" "${INTERSHEET_REFS}" (at 222.25 85.09 0) (effects (font (size 1.27 1.27)) hide)))
(global_label "VBAT_F" (shape passive) (at 212.09 105.41 180) (fields_autoplaced yes) (effects (font (size 1.27 1.27)) (justify right)) (property "Intersheetrefs" "${INTERSHEET_REFS}" (at 212.09 105.41 0) (effects (font (size 1.27 1.27)) hide)))
(global_label "GND" (shape passive) (at 222.25 105.41 0) (fields_autoplaced yes) (effects (font (size 1.27 1.27)) (justify left)) (property "Intersheetrefs" "${INTERSHEET_REFS}" (at 222.25 105.41 0) (effects (font (size 1.27 1.27)) hide)))
(global_label "VBAT_F" (shape passive) (at 212.09 125.73 180) (fields_autoplaced yes) (effects (font (size 1.27 1.27)) (justify right)) (property "Intersheetrefs" "${INTERSHEET_REFS}" (at 212.09 125.73 0) (effects (font (size 1.27 1.27)) hide)))
(global_label "GND" (shape passive) (at 222.25 125.73 0) (fields_autoplaced yes) (effects (font (size 1.27 1.27)) (justify left)) (property "Intersheetrefs" "${INTERSHEET_REFS}" (at 222.25 125.73 0) (effects (font (size 1.27 1.27)) hide)))
(global_label "VBAT_F" (shape passive) (at 212.09 144.78 180) (fields_autoplaced yes) (effects (font (size 1.27 1.27)) (justify right)) (property "Intersheetrefs" "${INTERSHEET_REFS}" (at 212.09 144.78 0) (effects (font (size 1.27 1.27)) hide)))
(global_label "GND" (shape passive) (at 222.25 144.78 0) (fields_autoplaced yes) (effects (font (size 1.27 1.27)) (justify left)) (property "Intersheetrefs" "${INTERSHEET_REFS}" (at 222.25 144.78 0) (effects (font (size 1.27 1.27)) hide)))
(global_label "VBAT_F" (shape passive) (at 212.09 165.1 180) (fields_autoplaced yes) (effects (font (size 1.27 1.27)) (justify right)) (property "Intersheetrefs" "${INTERSHEET_REFS}" (at 212.09 165.1 0) (effects (font (size 1.27 1.27)) hide)))
(global_label "GND" (shape passive) (at 222.25 165.1 0) (fields_autoplaced yes) (effects (font (size 1.27 1.27)) (justify left)) (property "Intersheetrefs" "${INTERSHEET_REFS}" (at 222.25 165.1 0) (effects (font (size 1.27 1.27)) hide)))
(global_label "VBAT_F" (shape passive) (at 212.09 185.42 180) (fields_autoplaced yes) (effects (font (size 1.27 1.27)) (justify right)) (property "Intersheetrefs" "${INTERSHEET_REFS}" (at 212.09 185.42 0) (effects (font (size 1.27 1.27)) hide)))
(global_label "GND" (shape passive) (at 222.25 185.42 0) (fields_autoplaced yes) (effects (font (size 1.27 1.27)) (justify left)) (property "Intersheetrefs" "${INTERSHEET_REFS}" (at 222.25 185.42 0) (effects (font (size 1.27 1.27)) hide)))
(rectangle (start 10 8) (end 150 19) (stroke (width 0.4) (type solid) (color 0 0 0 1)) (fill (type none)))
(text "KI-generiert (Claude Sonnet, 2026-11-24), Entwurf, nicht freigegeben" (exclude_from_sim no) (at 12 13.5 0) (effects (font (size 2.0 2.0)) (justify left)))
(text "KI-generiert (Claude Sonnet, 2026-11-24), Entwurf. Dok.-Nr. SCH-E3c v0.2. Werte: ERW-E3c, Passivwerte offen." (exclude_from_sim no) (at 12 285 0) (effects (font (size 1.8 1.8)) (justify left)))
(embedded_fonts no))
